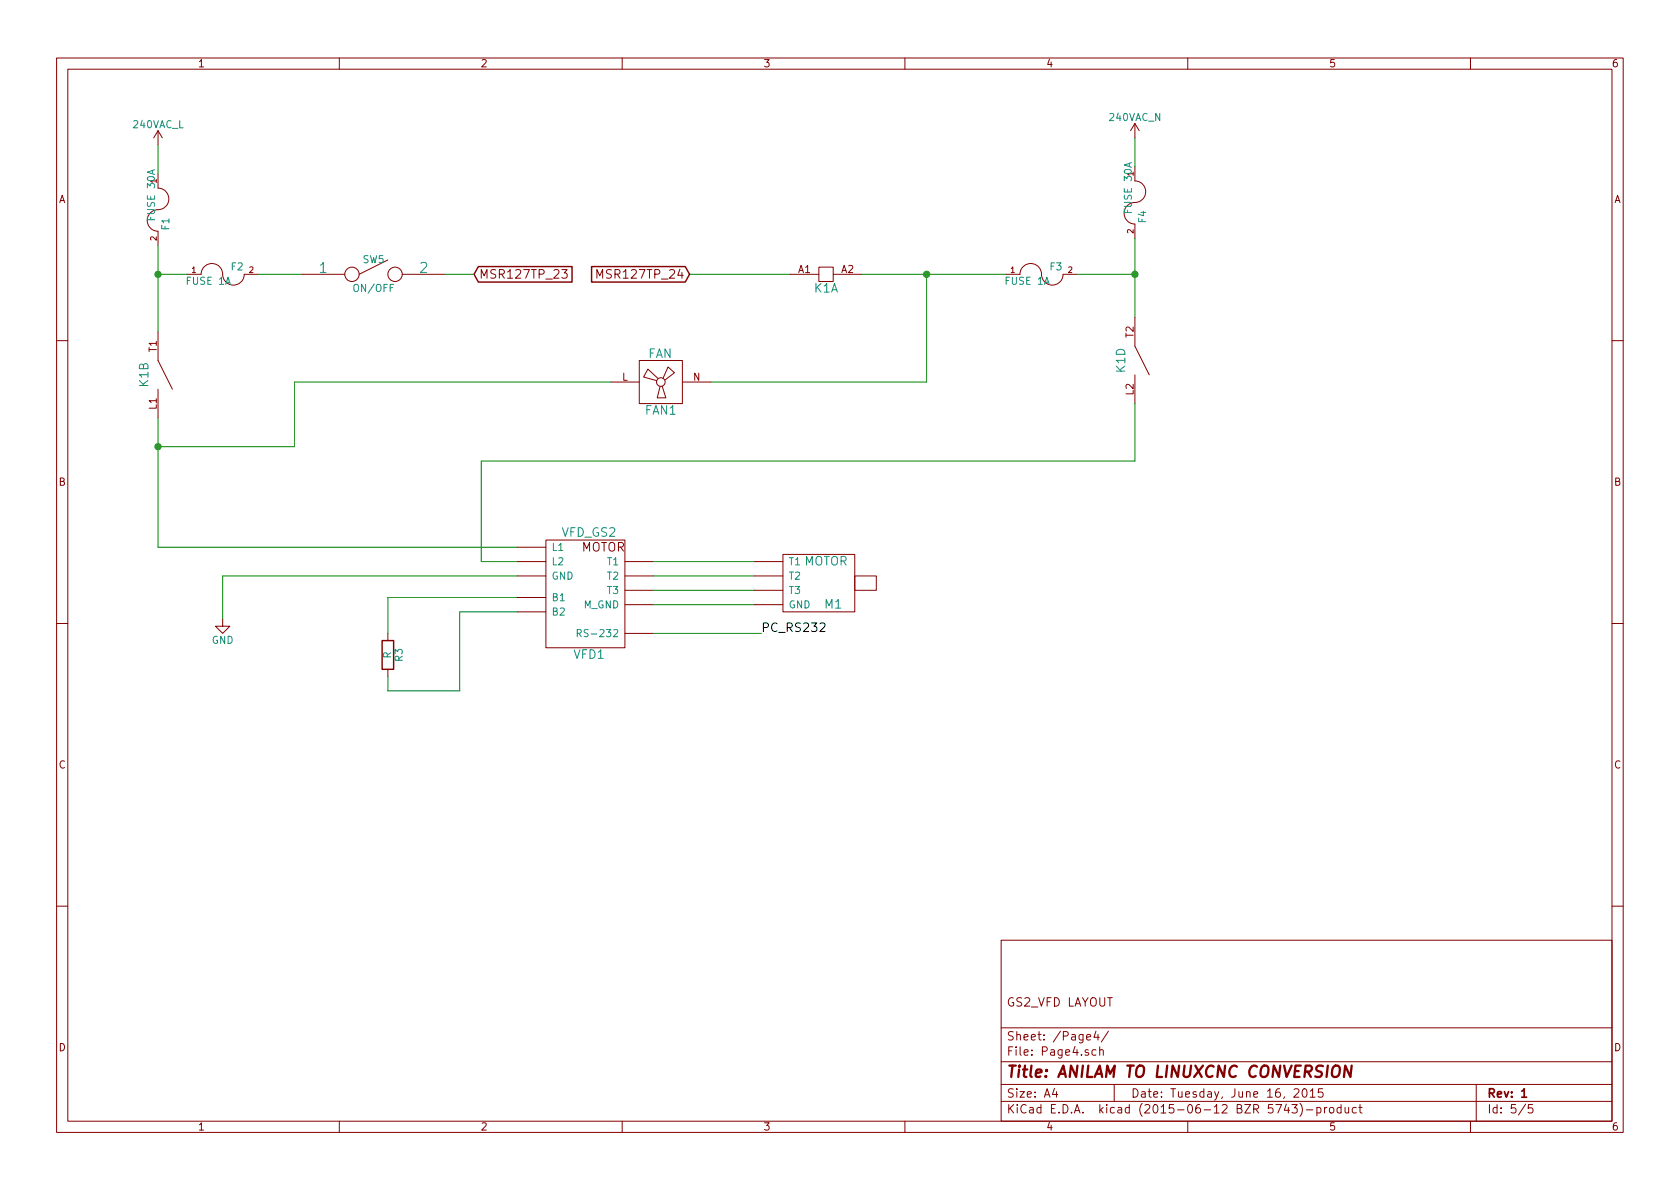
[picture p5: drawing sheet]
EESchema Schematic File Version 2
LIBS:power
LIBS:device
LIBS:transistors
LIBS:conn
LIBS:linear
LIBS:regul
LIBS:74xx
LIBS:cmos4000
LIBS:adc-dac
LIBS:memory
LIBS:xilinx
LIBS:microcontrollers
LIBS:dsp
LIBS:microchip
LIBS:analog_switches
LIBS:motorola
LIBS:texas
LIBS:intel
LIBS:audio
LIBS:interface
LIBS:digital-audio
LIBS:philips
LIBS:display
LIBS:cypress
LIBS:siliconi
LIBS:opto
LIBS:atmel
LIBS:contrib
LIBS:valves
LIBS:Auto_Anilam
LIBS:Auto_Device
LIBS:Auto_MESA
LIBS:Auto_power
LIBS:Auto_Safety_Cmpnts
EELAYER 25 0
EELAYER END
$Descr A4 11693 8268
encoding utf-8
Sheet 5 5
Title "ANILAM TO LINUXCNC CONVERSION"
Date "Tuesday, June 16, 2015"
Rev "1"
Comp ""
Comment1 "GS2_VFD LAYOUT"
Comment2 ""
Comment3 ""
Comment4 ""
$EndDescr
$Comp
L 240VAC_L #PWR6
U 1 1
P 1100 1000
F 0 "#PWR6" H 1100 850 50  0001 C CNN
F 1 "240VAC_L" H 1100 1140 50  0000 C CNN
F 2 "" H 1100 1000 60  0000 C CNN
F 3 "" H 1100 1000 60  0000 C CNN
	1    1100 1000
	1    0    0    -1  
$EndComp
$Comp
L 240VAC_N #PWR8
U 1 1
P 7900 950
F 0 "#PWR8" H 7900 800 50  0001 C CNN
F 1 "240VAC_N" H 7900 1090 50  0000 C CNN
F 2 "" H 7900 950 60  0000 C CNN
F 3 "" H 7900 950 60  0000 C CNN
	1    7900 950 
	1    0    0    -1  
$EndComp
$Comp
L FUSE F1
U 1 1
P 1100 1450
F 0 "F1" H 1200 1500 50  0000 C CNN
F 1 "FUSE 30A" H 1000 1400 50  0000 C CNN
F 2 "" H 1100 1450 60  0000 C CNN
F 3 "" H 1100 1450 60  0000 C CNN
	1    1100 1450
	0    1    1    0   
$EndComp
$Comp
L FUSE F4
U 1 1
P 7900 1400
F 0 "F4" H 8000 1450 50  0000 C CNN
F 1 "FUSE 30A" H 7800 1350 50  0000 C CNN
F 2 "" H 7900 1400 60  0000 C CNN
F 3 "" H 7900 1400 60  0000 C CNN
	1    7900 1400
	0    1    1    0   
$EndComp
$Comp
L FUSE F2
U 1 1
P 1550 1900
F 0 "F2" H 1650 1950 50  0000 C CNN
F 1 "FUSE 1A" H 1450 1850 50  0000 C CNN
F 2 "" H 1550 1900 60  0000 C CNN
F 3 "" H 1550 1900 60  0000 C CNN
	1    1550 1900
	1    0    0    -1  
$EndComp
$Comp
L FUSE F3
U 1 1
P 7250 1900
F 0 "F3" H 7350 1950 50  0000 C CNN
F 1 "FUSE 1A" H 7150 1850 50  0000 C CNN
F 2 "" H 7250 1900 60  0000 C CNN
F 3 "" H 7250 1900 60  0000 C CNN
	1    7250 1900
	1    0    0    -1  
$EndComp
$Comp
L SPST SW5
U 1 1
P 2600 1900
F 0 "SW5" H 2600 2000 50  0000 C CNN
F 1 "ON/OFF" H 2600 1800 50  0000 C CNN
F 2 "" H 2600 1900 60  0000 C CNN
F 3 "" H 2600 1900 60  0000 C CNN
	1    2600 1900
	1    0    0    -1  
$EndComp
Wire Wire Line
	1100 1000 1100 1200
Wire Wire Line
	1100 1700 1100 2300
Wire Wire Line
	1100 1900 1300 1900
Wire Wire Line
	1800 1900 2100 1900
Wire Wire Line
	7900 950  7900 1150
Wire Wire Line
	7900 1650 7900 2200
Wire Wire Line
	7900 1900 7500 1900
Text GLabel 3300 1900 2    60   Input ~ 0
MSR127TP_23
Text GLabel 4800 1900 0    60   Input ~ 0
MSR127TP_24
Wire Wire Line
	3100 1900 3300 1900
$Comp
L VFD_GS2 VFD1
U 1 1
P 4100 4050
F 0 "VFD1" H 4100 3550 60  0000 C CNN
F 1 "VFD_GS2" H 4100 4400 60  0000 C CNN
F 2 "" H 4150 4050 60  0000 C CNN
F 3 "" H 4150 4050 60  0000 C CNN
	1    4100 4050
	1    0    0    -1  
$EndComp
$Comp
L MOTOR M1
U 1 1
P 5650 4050
F 0 "M1" H 5800 3900 60  0000 C CNN
F 1 "MOTOR" H 5750 4200 60  0000 C CNN
F 2 "" H 5650 4050 60  0000 C CNN
F 3 "" H 5650 4050 60  0000 C CNN
	1    5650 4050
	1    0    0    -1  
$EndComp
$Comp
L Contactor_3NO,_1NC_T1_MP K1
U 1 1
P 5750 1900
F 0 "K1" H 5750 1800 60  0000 C CNN
F 1 "Contactor_3NO,_1NC_T1_MP" H 5750 2050 60  0001 C CNN
F 2 "" H 5750 1900 60  0000 C CNN
F 3 "" H 5750 1900 60  0000 C CNN
	1    5750 1900
	1    0    0    -1  
$EndComp
Wire Wire Line
	4800 1900 5500 1900
Wire Wire Line
	6000 1900 7000 1900
$Comp
L Contactor_3NO,_1NC_T1_MP K1
U 2 1
P 1100 2600
F 0 "K1" H 1100 2500 60  0000 C CNN
F 1 "Contactor_3NO,_1NC_T1_MP" H 1100 2750 60  0001 C CNN
F 2 "" H 1100 2600 60  0000 C CNN
F 3 "" H 1100 2600 60  0000 C CNN
	2    1100 2600
	0    1    1    0   
$EndComp
$Comp
L Contactor_3NO,_1NC_T1_MP K1
U 4 1
P 7900 2500
F 0 "K1" H 7900 2400 60  0000 C CNN
F 1 "Contactor_3NO,_1NC_T1_MP" H 7900 2650 60  0001 C CNN
F 2 "" H 7900 2500 60  0000 C CNN
F 3 "" H 7900 2500 60  0000 C CNN
	4    7900 2500
	0    1    1    0   
$EndComp
Connection ~ 1100 1900
Wire Wire Line
	1100 2900 1100 3800
Wire Wire Line
	1100 3800 3600 3800
Connection ~ 7900 1900
Wire Wire Line
	7900 2800 7900 3200
Wire Wire Line
	7900 3200 3350 3200
Wire Wire Line
	3350 3200 3350 3900
Wire Wire Line
	3350 3900 3600 3900
$Comp
L GND #PWR7
U 1 1
P 1550 4300
F 0 "#PWR7" H 1550 4050 50  0001 C CNN
F 1 "GND" H 1550 4150 50  0000 C CNN
F 2 "" H 1550 4300 60  0000 C CNN
F 3 "" H 1550 4300 60  0000 C CNN
	1    1550 4300
	1    0    0    -1  
$EndComp
Wire Wire Line
	3600 4000 1550 4000
Wire Wire Line
	1550 4000 1550 4300
Wire Wire Line
	4550 3900 5250 3900
Wire Wire Line
	4550 4000 5250 4000
Wire Wire Line
	4550 4100 5250 4100
Wire Wire Line
	4550 4200 5250 4200
Wire Wire Line
	4550 4400 5300 4400
Text Label 5300 4400 0    60   ~ 0
PC_RS232
$Comp
L R R3
U 1 1
P 2700 4550
F 0 "R3" V 2780 4550 50  0000 C CNN
F 1 "R" V 2700 4550 50  0000 C CNN
F 2 "" V 2630 4550 30  0000 C CNN
F 3 "" H 2700 4550 30  0000 C CNN
	1    2700 4550
	1    0    0    -1  
$EndComp
Wire Wire Line
	3600 4150 2700 4150
Wire Wire Line
	2700 4150 2700 4400
Wire Wire Line
	2700 4700 2700 4800
Wire Wire Line
	2700 4800 3200 4800
Wire Wire Line
	3200 4800 3200 4250
Wire Wire Line
	3200 4250 3600 4250
$Comp
L FAN FAN1
U 1 1
P 4600 2650
F 0 "FAN1" H 4600 2450 60  0000 C CNN
F 1 "FAN" H 4595 2845 60  0000 C CNN
F 2 "" H 4600 2650 60  0000 C CNN
F 3 "" H 4600 2650 60  0000 C CNN
	1    4600 2650
	1    0    0    -1  
$EndComp
Wire Wire Line
	6450 1900 6450 2650
Wire Wire Line
	6450 2650 4950 2650
Connection ~ 6450 1900
Wire Wire Line
	1100 3100 2050 3100
Wire Wire Line
	2050 3100 2050 2650
Wire Wire Line
	2050 2650 4250 2650
Connection ~ 1100 3100
$EndSCHEMATC
